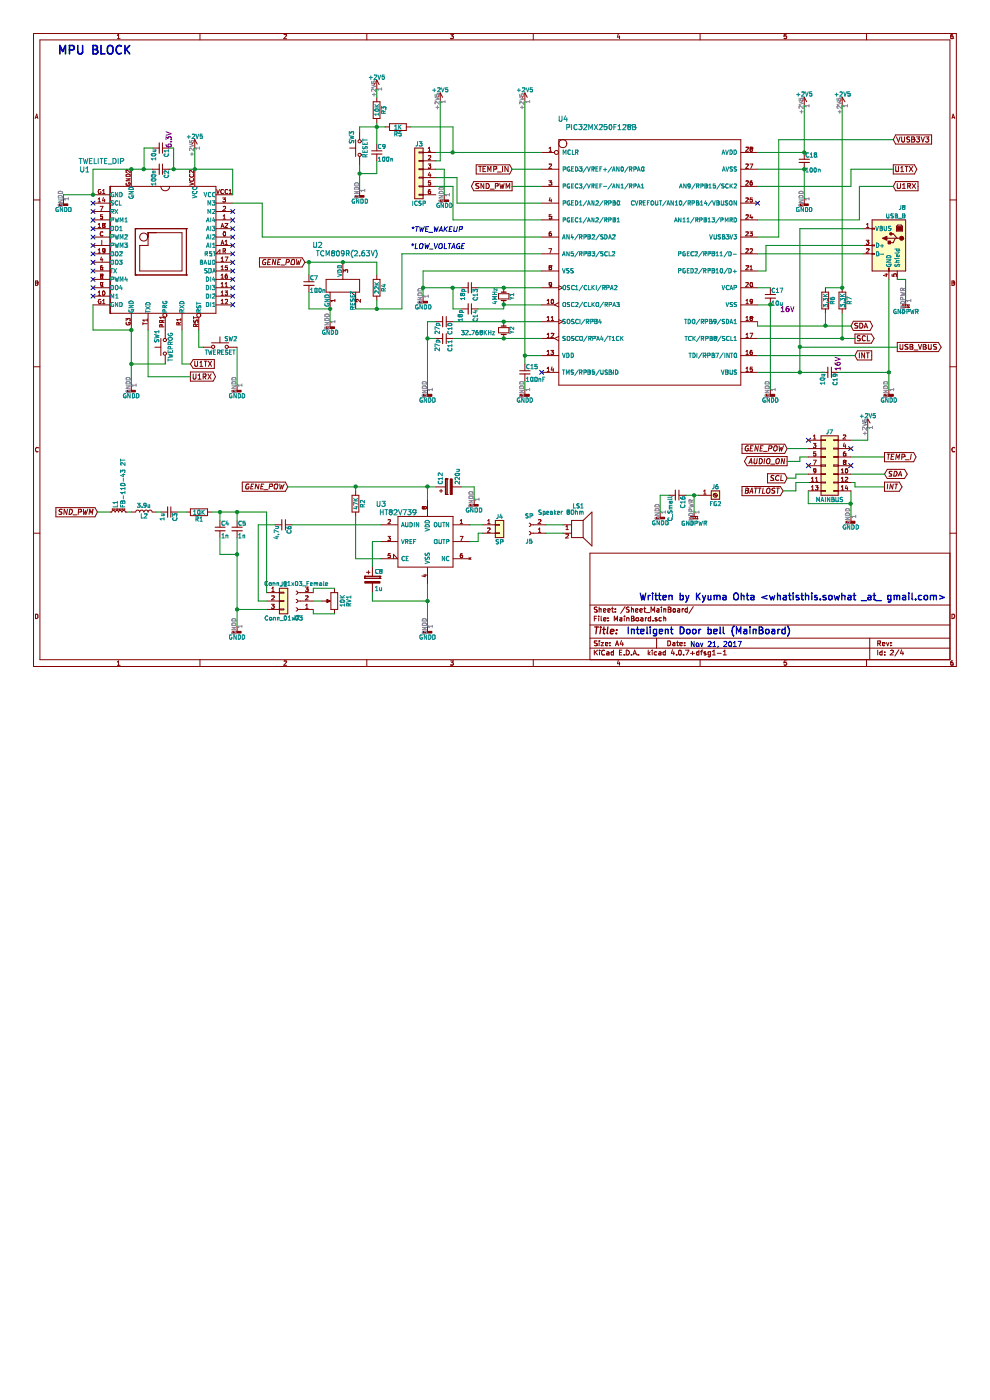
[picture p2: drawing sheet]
EESchema Schematic File Version 2
LIBS:power
LIBS:device
LIBS:switches
LIBS:relays
LIBS:motors
LIBS:transistors
LIBS:conn
LIBS:linear
LIBS:regul
LIBS:74xx
LIBS:cmos4000
LIBS:adc-dac
LIBS:memory
LIBS:xilinx
LIBS:microcontrollers
LIBS:dsp
LIBS:microchip
LIBS:analog_switches
LIBS:motorola
LIBS:texas
LIBS:intel
LIBS:audio
LIBS:interface
LIBS:digital-audio
LIBS:philips
LIBS:display
LIBS:cypress
LIBS:siliconi
LIBS:opto
LIBS:atmel
LIBS:contrib
LIBS:valves
LIBS:PIC32
LIBS:Doorbell_Pic32-cache
EELAYER 25 0
EELAYER END
$Descr A4 11693 8268
encoding utf-8
Sheet 2 4
Title ""
Date ""
Rev ""
Comp ""
Comment1 ""
Comment2 ""
Comment3 ""
Comment4 ""
$EndDescr
$Comp
L PIC32MX250F128B U4
U 1 1
P 6600 1650
F 0 "U4" H 6650 1900 60  0000 C CNN
F 1 "PIC32MX250F128B" H 7100 1800 60  0000 C CNN
F 2 "Housings_DIP:DIP-28_W7.62mm_LongPads" H 7100 1800 60  0001 C CNN
F 3 "" H 7100 1800 60  0001 C CNN
	1    6600 1650
	1    0    0    -1  
$EndComp
$Comp
L Conn_01x06 J3
U 1 1
P 4950 2000
F 0 "J3" H 4950 2300 50  0000 C CNN
F 1 "ICSP" H 4950 1600 50  0000 C CNN
F 2 "Connectors:PINHEAD1-6" H 4950 2000 50  0001 C CNN
F 3 "" H 4950 2000 50  0001 C CNN
	1    4950 2000
	-1   0    0    -1  
$EndComp
$Comp
L C_Small C9
U 1 1
P 4450 1800
F 0 "C9" H 4460 1870 50  0000 L CNN
F 1 "100n" H 4460 1720 50  0000 L CNN
F 2 "Capacitors_SMD:C_0805_HandSoldering" H 4450 1800 50  0001 C CNN
F 3 "" H 4450 1800 50  0001 C CNN
	1    4450 1800
	1    0    0    -1  
$EndComp
$Comp
L R R3
U 1 1
P 4450 1300
F 0 "R3" V 4530 1300 50  0000 C CNN
F 1 "10K" V 4450 1300 50  0000 C CNN
F 2 "Resistors_SMD:R_0805_HandSoldering" V 4380 1300 50  0001 C CNN
F 3 "" H 4450 1300 50  0001 C CNN
	1    4450 1300
	1    0    0    -1  
$EndComp
$Comp
L R R5
U 1 1
P 4700 1500
F 0 "R5" V 4780 1500 50  0000 C CNN
F 1 "1K" V 4700 1500 50  0000 C CNN
F 2 "Resistors_SMD:R_0805_HandSoldering" V 4630 1500 50  0001 C CNN
F 3 "" H 4700 1500 50  0001 C CNN
	1    4700 1500
	0    1    1    0   
$EndComp
$Comp
L SW_Push SW3
U 1 1
P 4250 1750
F 0 "SW3" H 4300 1850 50  0000 L CNN
F 1 "RESET" H 4250 1690 50  0000 C CNN
F 2 "" H 4250 1950 50  0001 C CNN
F 3 "" H 4250 1950 50  0001 C CNN
	1    4250 1750
	0    -1   -1   0   
$EndComp
$Comp
L C_Small C13
U 1 1
P 5550 3400
F 0 "C13" H 5560 3470 50  0000 L CNN
F 1 "18p" H 5560 3320 50  0000 L CNN
F 2 "Capacitors_SMD:C_0805_HandSoldering" H 5550 3400 50  0001 C CNN
F 3 "" H 5550 3400 50  0001 C CNN
	1    5550 3400
	0    1    1    0   
$EndComp
$Comp
L C_Small C14
U 1 1
P 5550 3650
F 0 "C14" H 5560 3720 50  0000 L CNN
F 1 "18p" H 5560 3570 50  0000 L TNN
F 2 "Capacitors_SMD:C_0805_HandSoldering" H 5550 3650 50  0001 C CNN
F 3 "" H 5550 3650 50  0001 C CNN
	1    5550 3650
	0    1    1    0   
$EndComp
$Comp
L C_Small C10
U 1 1
P 5250 3800
F 0 "C10" H 5260 3870 50  0000 L CNN
F 1 "27p" H 5260 3720 50  0000 L CNN
F 2 "Capacitors_SMD:C_0805_HandSoldering" H 5250 3800 50  0001 C CNN
F 3 "" H 5250 3800 50  0001 C CNN
	1    5250 3800
	0    1    1    0   
$EndComp
$Comp
L C_Small C11
U 1 1
P 5250 4000
F 0 "C11" H 5260 4070 50  0000 L CNN
F 1 "27p" H 5260 3920 50  0000 L CNN
F 2 "Capacitors_SMD:C_0805_HandSoldering" H 5250 4000 50  0001 C CNN
F 3 "" H 5250 4000 50  0001 C CNN
	1    5250 4000
	0    1    1    0   
$EndComp
$Comp
L Crystal_Small Y1
U 1 1
P 5950 3500
F 0 "Y1" H 5950 3600 50  0000 C CNN
F 1 "4MHz" H 5950 3400 50  0000 C CNN
F 2 "Crystals:Crystal_HC49-U_Vertical" H 5950 3500 50  0001 C CNN
F 3 "" H 5950 3500 50  0001 C CNN
	1    5950 3500
	0    1    1    0   
$EndComp
$Comp
L Crystal_Small Y2
U 1 1
P 5950 3900
F 0 "Y2" H 5950 4000 50  0000 C CNN
F 1 "32.768KHz" V 5950 3800 50  0000 R TNN
F 2 "Crystals:Crystal_C26-LF_d2.1mm_l6.5mm_Horizontal_1EP_style2" H 5950 3900 50  0001 C CNN
F 3 "" H 5950 3900 50  0001 C CNN
	1    5950 3900
	0    1    1    0   
$EndComp
$Comp
L GNDD #PWR01
U 1 1
P 5000 3500
F 0 "#PWR01" H 5000 3250 50  0001 C CNN
F 1 "GNDD" H 5000 3375 50  0000 C CNN
F 2 "" H 5000 3500 50  0001 C CNN
F 3 "" H 5000 3500 50  0001 C CNN
	1    5000 3500
	1    0    0    -1  
$EndComp
$Comp
L GNDD #PWR02
U 1 1
P 5050 4600
F 0 "#PWR02" H 5050 4350 50  0001 C CNN
F 1 "GNDD" H 5050 4475 50  0000 C CNN
F 2 "" H 5050 4600 50  0001 C CNN
F 3 "" H 5050 4600 50  0001 C CNN
	1    5050 4600
	1    0    0    -1  
$EndComp
$Comp
L C_Small C15
U 1 1
P 6200 4400
F 0 "C15" H 6210 4470 50  0000 L CNN
F 1 "100nF" H 6210 4320 50  0000 L CNN
F 2 "Capacitors_SMD:C_0805_HandSoldering" H 6200 4400 50  0001 C CNN
F 3 "" H 6200 4400 50  0001 C CNN
	1    6200 4400
	1    0    0    -1  
$EndComp
$Comp
L GNDD #PWR03
U 1 1
P 6200 4600
F 0 "#PWR03" H 6200 4350 50  0001 C CNN
F 1 "GNDD" H 6200 4475 50  0000 C CNN
F 2 "" H 6200 4600 50  0001 C CNN
F 3 "" H 6200 4600 50  0001 C CNN
	1    6200 4600
	1    0    0    -1  
$EndComp
Text GLabel 10100 4000 2    60   Output ~ 0
SCL
Text GLabel 10050 3850 2    60   BiDi ~ 0
SDA
$Comp
L GNDD #PWR04
U 1 1
P 9500 2350
F 0 "#PWR04" H 9500 2100 50  0001 C CNN
F 1 "GNDD" H 9500 2225 50  0000 C CNN
F 2 "" H 9500 2350 50  0001 C CNN
F 3 "" H 9500 2350 50  0001 C CNN
	1    9500 2350
	1    0    0    -1  
$EndComp
$Comp
L +2V5 #PWR05
U 1 1
P 9500 1250
F 0 "#PWR05" H 9500 1100 50  0001 C CNN
F 1 "+2V5" H 9500 1390 50  0000 C CNN
F 2 "" H 9500 1250 50  0001 C CNN
F 3 "" H 9500 1250 50  0001 C CNN
	1    9500 1250
	1    0    0    -1  
$EndComp
$Comp
L C_Small C18
U 1 1
P 9500 1900
F 0 "C18" H 9510 1970 50  0000 L CNN
F 1 "100n" H 9510 1820 50  0000 L TNN
F 2 "Capacitors_SMD:C_0805_HandSoldering" H 9500 1900 50  0001 C CNN
F 3 "" H 9500 1900 50  0001 C CNN
	1    9500 1900
	1    0    0    -1  
$EndComp
$Comp
L C_Small C17
U 1 1
P 9100 3500
F 0 "C17" H 9110 3570 50  0000 L CNN
F 1 "10u" H 9110 3420 50  0000 L CNN
F 2 "Capacitors_SMD:C_1206_HandSoldering" H 9100 3500 50  0001 C CNN
F 3 "" H 9100 3500 50  0001 C CNN
F 4 "16V" H 9300 3350 60  0000 C CNN "Voltage"
	1    9100 3500
	1    0    0    -1  
$EndComp
$Comp
L GNDD #PWR06
U 1 1
P 9100 4600
F 0 "#PWR06" H 9100 4350 50  0001 C CNN
F 1 "GNDD" H 9100 4475 50  0000 C CNN
F 2 "" H 9100 4600 50  0001 C CNN
F 3 "" H 9100 4600 50  0001 C CNN
	1    9100 4600
	1    0    0    -1  
$EndComp
$Comp
L USB_B J8
U 1 1
P 10500 2900
F 0 "J8" H 10300 3350 50  0000 L CNN
F 1 "USB_B" H 10300 3250 50  0000 L CNN
F 2 "Connectors:USB_B" H 10650 2850 50  0001 C CNN
F 3 "" H 10650 2850 50  0001 C CNN
	1    10500 2900
	-1   0    0    -1  
$EndComp
Text GLabel 10100 4200 2    60   Input ~ 0
INT
$Comp
L GNDD #PWR07
U 1 1
P 10500 4600
F 0 "#PWR07" H 10500 4350 50  0001 C CNN
F 1 "GNDD" H 10500 4475 50  0000 C CNN
F 2 "" H 10500 4600 50  0001 C CNN
F 3 "" H 10500 4600 50  0001 C CNN
	1    10500 4600
	1    0    0    -1  
$EndComp
$Comp
L R R6
U 1 1
P 9750 3550
F 0 "R6" V 9830 3550 50  0000 C CNN
F 1 "3.3K" V 9750 3550 50  0000 C CNN
F 2 "" V 9680 3550 50  0001 C CNN
F 3 "" H 9750 3550 50  0001 C CNN
	1    9750 3550
	1    0    0    -1  
$EndComp
$Comp
L R R7
U 1 1
P 9950 3550
F 0 "R7" V 10030 3550 50  0000 C CNN
F 1 "3.3K" V 9950 3550 50  0000 C CNN
F 2 "" V 9880 3550 50  0001 C CNN
F 3 "" H 9950 3550 50  0001 C CNN
	1    9950 3550
	1    0    0    -1  
$EndComp
$Comp
L +2V5 #PWR08
U 1 1
P 9950 1250
F 0 "#PWR08" H 9950 1100 50  0001 C CNN
F 1 "+2V5" H 9950 1390 50  0000 C CNN
F 2 "" H 9950 1250 50  0001 C CNN
F 3 "" H 9950 1250 50  0001 C CNN
	1    9950 1250
	1    0    0    -1  
$EndComp
$Comp
L GNDD #PWR09
U 1 1
P 4250 2250
F 0 "#PWR09" H 4250 2000 50  0001 C CNN
F 1 "GNDD" H 4250 2125 50  0000 C CNN
F 2 "" H 4250 2250 50  0001 C CNN
F 3 "" H 4250 2250 50  0001 C CNN
	1    4250 2250
	1    0    0    -1  
$EndComp
$Comp
L +2V5 #PWR010
U 1 1
P 4450 1050
F 0 "#PWR010" H 4450 900 50  0001 C CNN
F 1 "+2V5" H 4450 1190 50  0000 C CNN
F 2 "" H 4450 1050 50  0001 C CNN
F 3 "" H 4450 1050 50  0001 C CNN
	1    4450 1050
	1    0    0    -1  
$EndComp
Text Notes 1550 650  2    98   ~ 20
MPU BLOCK
Text GLabel 10550 2000 2    60   Output ~ 0
U1TX
Text GLabel 10550 2200 2    60   Input ~ 0
U1RX
Text GLabel 6050 2200 0    60   Output ~ 0
SND_PWM
Text GLabel 6050 2000 0    60   Input ~ 0
TEMP_IN
$Comp
L +2V5 #PWR011
U 1 1
P 5200 1200
F 0 "#PWR011" H 5200 1050 50  0001 C CNN
F 1 "+2V5" H 5200 1340 50  0000 C CNN
F 2 "" H 5200 1200 50  0001 C CNN
F 3 "" H 5200 1200 50  0001 C CNN
	1    5200 1200
	1    0    0    -1  
$EndComp
$Comp
L GNDD #PWR012
U 1 1
P 5250 2300
F 0 "#PWR012" H 5250 2050 50  0001 C CNN
F 1 "GNDD" H 5250 2175 50  0000 C CNN
F 2 "" H 5250 2300 50  0001 C CNN
F 3 "" H 5250 2300 50  0001 C CNN
	1    5250 2300
	1    0    0    -1  
$EndComp
NoConn ~ 8950 2400
NoConn ~ 6400 4400
$Comp
L C_Small C19
U 1 1
P 9800 4400
F 0 "C19" H 9810 4470 50  0000 L CNN
F 1 "10u" H 9810 4320 50  0000 L CNN
F 2 "Capacitors_SMD:C_0805_HandSoldering" H 9800 4400 50  0001 C CNN
F 3 "" H 9800 4400 50  0001 C CNN
F 4 "16V" H 9700 4500 60  0000 C CNN "Voltage"
	1    9800 4400
	0    1    1    0   
$EndComp
Wire Wire Line
	5150 1800 6400 1800
Wire Wire Line
	5350 1500 5350 1800
Connection ~ 5350 1800
Wire Wire Line
	4450 1450 4450 1700
Connection ~ 4450 1500
Wire Wire Line
	4250 1500 4250 1550
Wire Wire Line
	5350 1500 4850 1500
Wire Wire Line
	4250 1500 4550 1500
Wire Wire Line
	5150 2200 5350 2200
Wire Wire Line
	5350 2200 5350 2600
Wire Wire Line
	5350 2600 6400 2600
Wire Wire Line
	6400 2400 5400 2400
Wire Wire Line
	5400 2400 5400 2100
Wire Wire Line
	5400 2100 5150 2100
Wire Wire Line
	5350 3800 6400 3800
Connection ~ 5950 3800
Wire Wire Line
	5350 4000 6400 4000
Connection ~ 5950 4000
Wire Wire Line
	5950 3600 6400 3600
Connection ~ 5950 3400
Connection ~ 5950 3600
Wire Wire Line
	5000 3400 5450 3400
Wire Wire Line
	5350 3650 5450 3650
Wire Wire Line
	5150 3800 5050 3800
Wire Wire Line
	5050 3800 5050 4600
Wire Wire Line
	5050 4000 5150 4000
Connection ~ 5050 4000
Wire Wire Line
	6200 4500 6200 4600
Wire Wire Line
	5000 3200 6400 3200
Wire Wire Line
	9500 1800 8950 1800
Wire Wire Line
	8950 2000 9500 2000
Connection ~ 9500 2000
Wire Wire Line
	9500 1250 9500 1800
Connection ~ 9500 1800
Wire Wire Line
	8950 3850 10050 3850
Wire Wire Line
	8950 3850 8950 3800
Wire Wire Line
	8950 4000 10100 4000
Wire Wire Line
	9100 4600 9100 3600
Wire Wire Line
	9100 3600 8950 3600
Connection ~ 9100 3600
Wire Wire Line
	9100 3400 8950 3400
Wire Wire Line
	8950 3000 10200 3000
Wire Wire Line
	9050 2900 10200 2900
Wire Wire Line
	9050 2900 9050 3200
Wire Wire Line
	9050 3200 8950 3200
Wire Wire Line
	9450 2700 10200 2700
Wire Wire Line
	9450 2700 9450 4400
Wire Wire Line
	8950 4400 9750 4400
Wire Wire Line
	10100 4200 8950 4200
Wire Wire Line
	10500 3300 10500 4600
Wire Wire Line
	9950 3700 9950 4000
Connection ~ 9950 4000
Wire Wire Line
	9750 3700 9750 3850
Connection ~ 9750 3850
Wire Wire Line
	9750 3400 9950 3400
Wire Wire Line
	9950 3400 9950 1250
Connection ~ 9950 3400
Wire Wire Line
	4450 1900 4450 2050
Wire Wire Line
	4450 2050 4250 2050
Connection ~ 4250 2050
Wire Wire Line
	4450 1150 4450 1050
Wire Wire Line
	5350 3650 5350 3400
Connection ~ 5350 3400
Wire Wire Line
	5650 3400 6400 3400
Wire Wire Line
	5650 3650 5950 3650
Wire Wire Line
	10550 2200 10150 2200
Wire Wire Line
	10150 2200 10150 2600
Wire Wire Line
	10150 2600 8950 2600
Wire Wire Line
	10550 2000 10050 2000
Wire Wire Line
	10050 2000 10050 2200
Wire Wire Line
	10050 2200 8950 2200
Wire Wire Line
	6050 2000 6400 2000
Wire Wire Line
	6400 2200 6050 2200
Wire Wire Line
	4750 3000 6400 3000
Wire Wire Line
	5150 2000 5250 2000
Wire Wire Line
	5250 2000 5250 2300
Wire Wire Line
	5200 1200 5200 1900
Wire Wire Line
	5200 1900 5150 1900
Wire Wire Line
	5000 3200 5000 3500
Connection ~ 5000 3400
Wire Wire Line
	10600 3300 10700 3300
Wire Wire Line
	9200 2800 8950 2800
Wire Wire Line
	9500 2000 9500 2350
Wire Wire Line
	5950 3650 5950 3600
Wire Wire Line
	9900 4400 10500 4400
Connection ~ 10500 4400
Connection ~ 9450 4400
$Comp
L +2V5 #PWR013
U 1 1
P 6200 1200
F 0 "#PWR013" H 6200 1050 50  0001 C CNN
F 1 "+2V5" H 6200 1340 50  0000 C CNN
F 2 "" H 6200 1200 50  0001 C CNN
F 3 "" H 6200 1200 50  0001 C CNN
	1    6200 1200
	1    0    0    -1  
$EndComp
Wire Wire Line
	6200 1200 6200 4300
Wire Wire Line
	6400 4200 6200 4200
Connection ~ 6200 4200
$Comp
L TWELITE_DIP U1
U 1 1
P 2500 2350
F 0 "U1" H 1000 2700 60  0000 C CNN
F 1 "TWELITE_DIP" H 1200 2800 60  0000 C CNN
F 2 "" H 1250 2750 60  0001 C CNN
F 3 "" H 1250 2750 60  0001 C CNN
	1    2500 2350
	1    0    0    -1  
$EndComp
$Comp
L +2V5 #PWR014
U 1 1
P 2300 1750
F 0 "#PWR014" H 2300 1600 50  0001 C CNN
F 1 "+2V5" H 2300 1890 50  0000 C CNN
F 2 "" H 2300 1750 50  0001 C CNN
F 3 "" H 2300 1750 50  0001 C CNN
	1    2300 1750
	1    0    0    -1  
$EndComp
Wire Wire Line
	2300 2000 2300 1750
Wire Wire Line
	2000 2000 2750 2000
Wire Wire Line
	2750 2000 2750 2300
Connection ~ 2300 2000
Wire Wire Line
	1100 2000 1800 2000
Wire Wire Line
	1100 2000 1100 2300
Wire Wire Line
	1100 3600 1100 3900
Wire Wire Line
	1100 3900 1550 3900
$Comp
L GNDD #PWR015
U 1 1
P 750 2350
F 0 "#PWR015" H 750 2100 50  0001 C CNN
F 1 "GNDD" H 750 2225 50  0000 C CNN
F 2 "" H 750 2350 50  0001 C CNN
F 3 "" H 750 2350 50  0001 C CNN
	1    750  2350
	1    0    0    -1  
$EndComp
$Comp
L GNDD #PWR016
U 1 1
P 1550 4550
F 0 "#PWR016" H 1550 4300 50  0001 C CNN
F 1 "GNDD" H 1550 4425 50  0000 C CNN
F 2 "" H 1550 4550 50  0001 C CNN
F 3 "" H 1550 4550 50  0001 C CNN
	1    1550 4550
	1    0    0    -1  
$EndComp
Wire Wire Line
	1550 3900 1550 4550
Connection ~ 1550 3900
Connection ~ 1100 2300
$Comp
L C_Small C2
U 1 1
P 1900 2000
F 0 "C2" H 1910 2070 50  0000 L CNN
F 1 "100n" H 1910 1920 50  0000 L CNN
F 2 "Capacitors_SMD:C_0805_HandSoldering" H 1900 2000 50  0001 C CNN
F 3 "" H 1900 2000 50  0001 C CNN
	1    1900 2000
	0    1    1    0   
$EndComp
$Comp
L C_Small C1
U 1 1
P 1900 1750
F 0 "C1" H 1910 1820 50  0000 L CNN
F 1 "10u" H 1910 1670 50  0000 L CNN
F 2 "Capacitors_SMD:C_0805_HandSoldering" H 1900 1750 50  0001 C CNN
F 3 "" H 1900 1750 50  0001 C CNN
F 4 "6.3V" H 1800 1850 60  0000 C CNN "Voltage"
	1    1900 1750
	0    1    1    0   
$EndComp
Wire Wire Line
	2050 2000 2050 1750
Wire Wire Line
	2050 1750 2000 1750
Connection ~ 2050 2000
Connection ~ 1550 2000
Wire Wire Line
	1800 1750 1700 1750
Wire Wire Line
	1700 1750 1700 2000
Connection ~ 1700 2000
Text GLabel 2250 4300 2    60   Input ~ 0
U1TX
Text GLabel 2250 4450 2    60   Output ~ 0
U1RX
Wire Wire Line
	2150 3900 2150 4300
Wire Wire Line
	2150 4300 2250 4300
$Comp
L SW_Push SW2
U 1 1
P 2600 4100
F 0 "SW2" H 2650 4200 50  0000 L CNN
F 1 "TWERESET" H 2600 4040 50  0000 C CNN
F 2 "" H 2600 4300 50  0001 C CNN
F 3 "" H 2600 4300 50  0001 C CNN
	1    2600 4100
	1    0    0    -1  
$EndComp
$Comp
L SW_Push SW1
U 1 1
P 1950 4100
F 0 "SW1" H 2000 4200 50  0000 L CNN
F 1 "TWEPROG" H 1950 4040 50  0000 C CNN
F 2 "" H 1950 4300 50  0001 C CNN
F 3 "" H 1950 4300 50  0001 C CNN
	1    1950 4100
	0    -1   -1   0   
$EndComp
Wire Wire Line
	2350 3900 2350 4100
$Comp
L GNDD #PWR017
U 1 1
P 2800 4550
F 0 "#PWR017" H 2800 4300 50  0001 C CNN
F 1 "GNDD" H 2800 4425 50  0000 C CNN
F 2 "" H 2800 4550 50  0001 C CNN
F 3 "" H 2800 4550 50  0001 C CNN
	1    2800 4550
	1    0    0    -1  
$EndComp
Wire Wire Line
	2800 4100 2800 4550
Wire Wire Line
	3100 2400 2750 2400
Text Notes 4850 2750 0    60   Italic 0
*TWE_WAKEUP
Wire Wire Line
	6400 2800 3100 2800
Wire Wire Line
	3100 2800 3100 2400
Wire Wire Line
	1100 2300 750  2300
Wire Wire Line
	750  2300 750  2350
Wire Wire Line
	4250 1950 4250 2250
Wire Wire Line
	1750 3900 1750 4450
Wire Wire Line
	1550 4300 1950 4300
Connection ~ 1550 4300
NoConn ~ 2750 3500
NoConn ~ 2750 3400
NoConn ~ 2750 3300
NoConn ~ 2750 3200
NoConn ~ 2750 3100
NoConn ~ 2750 3000
NoConn ~ 2750 2900
NoConn ~ 2750 2800
NoConn ~ 2750 2700
NoConn ~ 2750 2600
NoConn ~ 1100 3500
NoConn ~ 1100 3400
NoConn ~ 1100 3300
NoConn ~ 1100 3200
NoConn ~ 1100 3100
NoConn ~ 1100 3000
NoConn ~ 1100 2900
NoConn ~ 1100 2800
NoConn ~ 1100 2700
NoConn ~ 1100 2500
NoConn ~ 1100 2400
NoConn ~ 2750 3600
NoConn ~ 2750 2500
NoConn ~ 1100 2600
Wire Wire Line
	2350 4100 2400 4100
Wire Wire Line
	1750 4450 2250 4450
$Comp
L R R4
U 1 1
P 4450 3400
F 0 "R4" V 4530 3400 50  0000 C CNN
F 1 "22K" V 4450 3400 50  0000 C CNN
F 2 "Resistors_SMD:R_0805_HandSoldering" V 4380 3400 50  0001 C CNN
F 3 "" H 4450 3400 50  0001 C CNN
	1    4450 3400
	1    0    0    -1  
$EndComp
$Comp
L TCM809R(2.63V) U2
U 1 1
P 3750 3450
F 0 "U2" V 4300 3450 60  0000 C CNN
F 1 "TCM809R(2.63V)" V 4200 3100 60  0000 C CNN
F 2 "" H 3750 3450 60  0001 C CNN
F 3 "" H 3750 3450 60  0001 C CNN
	1    3750 3450
	0    -1   -1   0   
$EndComp
Wire Wire Line
	4750 3650 4750 3000
Wire Wire Line
	4200 3650 4750 3650
Wire Wire Line
	4450 3550 4450 3650
Connection ~ 4450 3650
Wire Wire Line
	3600 3100 4450 3100
Text GLabel 3600 3100 0    60   Input Italic 0
GENE_POW
Connection ~ 4050 3100
$Comp
L C_Small C7
U 1 1
P 3650 3350
F 0 "C7" H 3660 3420 50  0000 L CNN
F 1 "100n" H 3660 3270 50  0000 L CNN
F 2 "TO_SOT_Packages_SMD:SOT-23" H 3650 3350 50  0001 C CNN
F 3 "" H 3650 3350 50  0001 C CNN
	1    3650 3350
	1    0    0    -1  
$EndComp
Wire Wire Line
	3650 3100 3650 3250
Connection ~ 3650 3100
Wire Wire Line
	3650 3450 3650 3650
Wire Wire Line
	3650 3650 3900 3650
$Comp
L GNDD #PWR018
U 1 1
P 3900 3800
F 0 "#PWR018" H 3900 3550 50  0001 C CNN
F 1 "GNDD" H 3900 3675 50  0000 C CNN
F 2 "" H 3900 3800 50  0001 C CNN
F 3 "" H 3900 3800 50  0001 C CNN
	1    3900 3800
	1    0    0    -1  
$EndComp
Wire Wire Line
	3900 3650 3900 3800
Connection ~ 3900 3650
Text Notes 5500 2950 2    60   Italic 0
*LOW_VOLTAGE
Wire Wire Line
	4450 3100 4450 3250
$Comp
L R R1
U 1 1
P 2350 6050
F 0 "R1" V 2430 6050 50  0000 C CNN
F 1 "10K" V 2350 6050 50  0000 C CNN
F 2 "" V 2280 6050 50  0001 C CNN
F 3 "" H 2350 6050 50  0001 C CNN
	1    2350 6050
	0    1    1    0   
$EndComp
$Comp
L R R2
U 1 1
P 4200 5950
F 0 "R2" V 4280 5950 50  0000 C CNN
F 1 "47K" V 4200 5950 50  0000 C CNN
F 2 "" V 4130 5950 50  0001 C CNN
F 3 "" H 4200 5950 50  0001 C CNN
	1    4200 5950
	1    0    0    -1  
$EndComp
$Comp
L L L2
U 1 1
P 1700 6050
F 0 "L2" V 1650 6050 50  0000 C CNN
F 1 "3.9u" V 1775 6050 50  0000 C CNN
F 2 "" H 1700 6050 50  0001 C CNN
F 3 "" H 1700 6050 50  0001 C CNN
	1    1700 6050
	0    -1   -1   0   
$EndComp
$Comp
L L_Core_Ferrite_Small L1
U 1 1
P 1400 6050
F 0 "L1" H 1450 6090 50  0000 L CNN
F 1 "FB-110-43 2T" H 1450 6000 50  0000 L CNN
F 2 "" H 1400 6050 50  0001 C CNN
F 3 "" H 1400 6050 50  0001 C CNN
	1    1400 6050
	0    -1   -1   0   
$EndComp
$Comp
L C_Small C4
U 1 1
P 2600 6250
F 0 "C4" H 2610 6320 50  0000 L CNN
F 1 "1n" H 2610 6170 50  0000 L CNN
F 2 "" H 2600 6250 50  0001 C CNN
F 3 "" H 2600 6250 50  0001 C CNN
	1    2600 6250
	1    0    0    -1  
$EndComp
$Comp
L C_Small C5
U 1 1
P 2800 6250
F 0 "C5" H 2810 6320 50  0000 L CNN
F 1 "1n" H 2810 6170 50  0000 L CNN
F 2 "" H 2800 6250 50  0001 C CNN
F 3 "" H 2800 6250 50  0001 C CNN
	1    2800 6250
	1    0    0    -1  
$EndComp
$Comp
L C_Small C6
U 1 1
P 3350 6200
F 0 "C6" H 3360 6270 50  0000 L CNN
F 1 "4.7u" H 3360 6120 50  0000 L CNN
F 2 "" H 3350 6200 50  0001 C CNN
F 3 "" H 3350 6200 50  0001 C CNN
	1    3350 6200
	0    1    1    0   
$EndComp
$Comp
L C_Small C3
U 1 1
P 2000 6050
F 0 "C3" H 2010 6120 50  0000 L CNN
F 1 "1u" H 2010 5970 50  0000 L CNN
F 2 "" H 2000 6050 50  0001 C CNN
F 3 "" H 2000 6050 50  0001 C CNN
	1    2000 6050
	0    1    1    0   
$EndComp
$Comp
L POT RV1
U 1 1
P 3950 7100
F 0 "RV1" V 3775 7100 50  0000 C CNN
F 1 "10K" V 3850 7100 50  0000 C CNN
F 2 "" H 3950 7100 50  0001 C CNN
F 3 "" H 3950 7100 50  0001 C CNN
	1    3950 7100
	-1   0    0    1   
$EndComp
Wire Wire Line
	1550 6050 1500 6050
Wire Wire Line
	1900 6050 1850 6050
Wire Wire Line
	2100 6050 2200 6050
Wire Wire Line
	2800 6050 2800 6150
Connection ~ 2800 6050
Wire Wire Line
	2600 6150 2600 6050
Connection ~ 2600 6050
$Comp
L HT82V739 U3
U 1 1
P 5050 6000
F 0 "U3" H 4500 6050 60  0000 C CNN
F 1 "HT82V739" H 4700 5950 60  0000 C CNN
F 2 "" H 5050 6000 60  0001 C CNN
F 3 "" H 5050 6000 60  0001 C CNN
	1    5050 6000
	1    0    0    -1  
$EndComp
Wire Wire Line
	4500 6200 3450 6200
$Comp
L Speaker LS1
U 1 1
P 6850 6200
F 0 "LS1" H 6900 6425 50  0000 R CNN
F 1 "Speaker 8Ohm" H 6900 6350 50  0000 R CNN
F 2 "" H 6850 6000 50  0001 C CNN
F 3 "" H 6840 6150 50  0001 C CNN
	1    6850 6200
	1    0    0    -1  
$EndComp
Text GLabel 3400 5750 0    60   Input Italic 0
GENE_POW
$Comp
L CP C12
U 1 1
P 5300 5750
F 0 "C12" H 5325 5850 50  0000 L CNN
F 1 "220u" H 5325 5650 50  0000 L CNN
F 2 "" H 5338 5600 50  0001 C CNN
F 3 "" H 5300 5750 50  0001 C CNN
	1    5300 5750
	0    -1   -1   0   
$EndComp
$Comp
L CP C8
U 1 1
P 4400 6850
F 0 "C8" H 4425 6950 50  0000 L CNN
F 1 "1u" H 4425 6750 50  0000 L CNN
F 2 "" H 4438 6700 50  0001 C CNN
F 3 "" H 4400 6850 50  0001 C CNN
	1    4400 6850
	1    0    0    -1  
$EndComp
Wire Wire Line
	4500 6400 4400 6400
Wire Wire Line
	4400 6400 4400 6700
Wire Wire Line
	4400 7000 4400 7100
Wire Wire Line
	4400 7100 5050 7100
Wire Wire Line
	5050 6900 5050 7400
Wire Wire Line
	2600 6350 2600 6550
Wire Wire Line
	2800 6350 2800 7400
Connection ~ 2800 6550
$Comp
L Conn_01x03 J1
U 1 1
P 3350 7100
F 0 "J1" H 3350 7300 50  0000 C CNN
F 1 "Conn_01x03" H 3350 6900 50  0000 C CNN
F 2 "" H 3350 7100 50  0001 C CNN
F 3 "" H 3350 7100 50  0001 C CNN
	1    3350 7100
	1    0    0    -1  
$EndComp
$Comp
L Conn_01x03_Female J2
U 1 1
P 3500 7100
F 0 "J2" H 3500 7300 50  0000 C CNN
F 1 "Conn_01x03_Female" H 3500 6900 50  0000 C CNN
F 2 "" H 3500 7100 50  0001 C CNN
F 3 "" H 3500 7100 50  0001 C CNN
	1    3500 7100
	-1   0    0    1   
$EndComp
$Comp
L Conn_01x02_Female J5
U 1 1
P 6250 6300
F 0 "J5" H 6250 6400 50  0000 C CNN
F 1 "SP" H 6250 6100 50  0000 C CNN
F 2 "" H 6250 6300 50  0001 C CNN
F 3 "" H 6250 6300 50  0001 C CNN
	1    6250 6300
	-1   0    0    1   
$EndComp
$Comp
L Conn_01x02 J4
U 1 1
P 5900 6200
F 0 "J4" H 5900 6300 50  0000 C CNN
F 1 "SP" H 5900 6000 50  0000 C CNN
F 2 "" H 5900 6200 50  0001 C CNN
F 3 "" H 5900 6200 50  0001 C CNN
	1    5900 6200
	1    0    0    -1  
$EndComp
Wire Wire Line
	5700 6300 5650 6300
Wire Wire Line
	5650 6300 5650 6400
Wire Wire Line
	5650 6400 5550 6400
Wire Wire Line
	5700 6200 5550 6200
Wire Wire Line
	6650 6200 6450 6200
Wire Wire Line
	6650 6300 6450 6300
Wire Wire Line
	2500 6050 3150 6050
Wire Wire Line
	3150 6050 3150 7000
Wire Wire Line
	3250 6200 3050 6200
Wire Wire Line
	3050 6200 3050 7100
Wire Wire Line
	3050 7100 3150 7100
Wire Wire Line
	2800 7200 3150 7200
Wire Wire Line
	2600 6550 2800 6550
Wire Wire Line
	3950 6950 3700 6950
Wire Wire Line
	3700 6950 3700 7000
Wire Wire Line
	3800 7100 3700 7100
Wire Wire Line
	3950 7250 3700 7250
Wire Wire Line
	3700 7250 3700 7200
Text GLabel 1150 6050 0    60   Input Italic 0
SND_PWM
Wire Wire Line
	1150 6050 1300 6050
$Comp
L GNDD #PWR019
U 1 1
P 5600 5900
F 0 "#PWR019" H 5600 5650 50  0001 C CNN
F 1 "GNDD" H 5600 5775 50  0000 C CNN
F 2 "" H 5600 5900 50  0001 C CNN
F 3 "" H 5600 5900 50  0001 C CNN
	1    5600 5900
	1    0    0    -1  
$EndComp
Wire Wire Line
	5600 5900 5600 5750
Wire Wire Line
	5050 5750 5050 5900
Connection ~ 5050 5750
Wire Wire Line
	4200 5750 4200 5800
Connection ~ 4200 5750
Wire Wire Line
	5600 5750 5450 5750
Wire Wire Line
	3400 5750 5150 5750
$Comp
L GNDD #PWR020
U 1 1
P 5050 7400
F 0 "#PWR020" H 5050 7150 50  0001 C CNN
F 1 "GNDD" H 5050 7275 50  0000 C CNN
F 2 "" H 5050 7400 50  0001 C CNN
F 3 "" H 5050 7400 50  0001 C CNN
	1    5050 7400
	1    0    0    -1  
$EndComp
Connection ~ 5050 7100
NoConn ~ 9550 5200
$Comp
L GNDD #PWR021
U 1 1
P 10050 6100
F 0 "#PWR021" H 10050 5850 50  0001 C CNN
F 1 "GNDD" H 10050 5975 50  0000 C CNN
F 2 "" H 10050 6100 50  0001 C CNN
F 3 "" H 10050 6100 50  0001 C CNN
	1    10050 6100
	1    0    0    -1  
$EndComp
Text GLabel 9300 5300 0    60   Input Italic 0
GENE_POW
$Comp
L +2V5 #PWR022
U 1 1
P 10250 5050
F 0 "#PWR022" H 10250 4900 50  0001 C CNN
F 1 "+2V5" H 10250 5190 50  0000 C CNN
F 2 "" H 10250 5050 50  0001 C CNN
F 3 "" H 10250 5050 50  0001 C CNN
	1    10250 5050
	1    0    0    -1  
$EndComp
Text GLabel 10450 5400 2    60   Output Italic 0
TEMP_I
Text GLabel 10450 5600 2    60   BiDi Italic 0
SDA
Text GLabel 9300 5650 0    60   Input Italic 0
SCL
Wire Wire Line
	10050 5800 10050 6100
Wire Wire Line
	10050 5950 9550 5950
Wire Wire Line
	9550 5950 9550 5800
Connection ~ 10050 5950
Wire Wire Line
	10450 5600 10050 5600
Text GLabel 10450 5750 2    60   Output Italic 0
INT
Wire Wire Line
	10450 5750 10100 5750
Wire Wire Line
	10100 5750 10100 5700
Wire Wire Line
	10100 5700 10050 5700
Wire Wire Line
	9550 5300 9300 5300
Text GLabel 9300 5450 0    60   Output Italic 0
AUDIO_ON
Wire Wire Line
	9550 5400 9450 5400
Wire Wire Line
	9450 5400 9450 5450
Wire Wire Line
	9450 5450 9300 5450
Wire Wire Line
	10450 5400 10050 5400
Wire Wire Line
	9550 5600 9400 5600
Wire Wire Line
	9400 5600 9400 5650
Wire Wire Line
	9400 5650 9300 5650
Wire Wire Line
	10250 5050 10250 5200
Wire Wire Line
	10250 5200 10050 5200
NoConn ~ 9550 5500
NoConn ~ 10050 5500
NoConn ~ 10050 5300
$Comp
L GNDD #PWR023
U 1 1
P 2800 7400
F 0 "#PWR023" H 2800 7150 50  0001 C CNN
F 1 "GNDD" H 2800 7275 50  0000 C CNN
F 2 "" H 2800 7400 50  0001 C CNN
F 3 "" H 2800 7400 50  0001 C CNN
	1    2800 7400
	1    0    0    -1  
$EndComp
Connection ~ 2800 7200
Wire Wire Line
	4200 6100 4200 6600
Wire Wire Line
	4200 6600 4500 6600
$Comp
L Conn_02x07_Odd_Even J7
U 1 1
P 9750 5500
F 0 "J7" H 9800 5900 50  0000 C CNN
F 1 "MAINBUS" H 9800 5100 50  0000 C CNN
F 2 "" H 9750 5500 50  0001 C CNN
F 3 "" H 9750 5500 50  0001 C CNN
	1    9750 5500
	1    0    0    -1  
$EndComp
Text GLabel 9250 5800 0    60   Input Italic 0
BATTLOST
Wire Wire Line
	9550 5700 9400 5700
Wire Wire Line
	9400 5700 9400 5800
Wire Wire Line
	9400 5800 9250 5800
$Comp
L C_Small C16
U 1 1
P 8000 5850
F 0 "C16" H 8010 5920 50  0000 L CNN
F 1 "C_Small" H 8010 5770 50  0000 L CNN
F 2 "" H 8000 5850 50  0001 C CNN
F 3 "" H 8000 5850 50  0001 C CNN
	1    8000 5850
	0    1    1    0   
$EndComp
$Comp
L Screw_Terminal_01x01 J6
U 1 1
P 8450 5850
F 0 "J6" H 8450 5950 50  0000 C CNN
F 1 "FG2" H 8450 5750 50  0000 C CNN
F 2 "" H 8450 5850 50  0001 C CNN
F 3 "" H 8450 5850 50  0001 C CNN
	1    8450 5850
	1    0    0    -1  
$EndComp
$Comp
L GNDPWR #PWR024
U 1 1
P 8200 6050
F 0 "#PWR024" H 8200 5850 50  0001 C CNN
F 1 "GNDPWR" H 8200 5920 50  0000 C CNN
F 2 "" H 8200 6000 50  0001 C CNN
F 3 "" H 8200 6000 50  0001 C CNN
	1    8200 6050
	1    0    0    -1  
$EndComp
$Comp
L GNDD #PWR025
U 1 1
P 7800 6050
F 0 "#PWR025" H 7800 5800 50  0001 C CNN
F 1 "GNDD" H 7800 5925 50  0000 C CNN
F 2 "" H 7800 6050 50  0001 C CNN
F 3 "" H 7800 6050 50  0001 C CNN
	1    7800 6050
	1    0    0    -1  
$EndComp
Wire Wire Line
	8250 5850 8100 5850
Wire Wire Line
	8200 6050 8200 5850
Connection ~ 8200 5850
Wire Wire Line
	7900 5850 7800 5850
Wire Wire Line
	7800 5850 7800 6050
Text GLabel 10550 1650 2    60   Input ~ 0
VUSB3V3
Wire Wire Line
	10550 1650 9200 1650
Wire Wire Line
	9200 1650 9200 2800
Text GLabel 10600 4100 2    60   Output ~ 0
USB_VBUS
Wire Wire Line
	10600 4100 9450 4100
Connection ~ 9450 4100
$Comp
L GNDPWR #PWR026
U 1 1
P 10700 3550
F 0 "#PWR026" H 10700 3350 50  0001 C CNN
F 1 "GNDPWR" H 10700 3420 50  0000 C CNN
F 2 "" H 10700 3500 50  0001 C CNN
F 3 "" H 10700 3500 50  0001 C CNN
	1    10700 3550
	1    0    0    -1  
$EndComp
Wire Wire Line
	10700 3300 10700 3550
Text Notes 7550 7100 0    79   ~ 16
Written by Kyuma Ohta <whatisthis.sowhat _at_ gmail.com>
Text Notes 7400 7500 0    79   ~ 16
Inteligent Door bell (MainBoard)
Text Notes 8150 7650 0    59   ~ 0
Nov 21, 2017
$EndSCHEMATC
